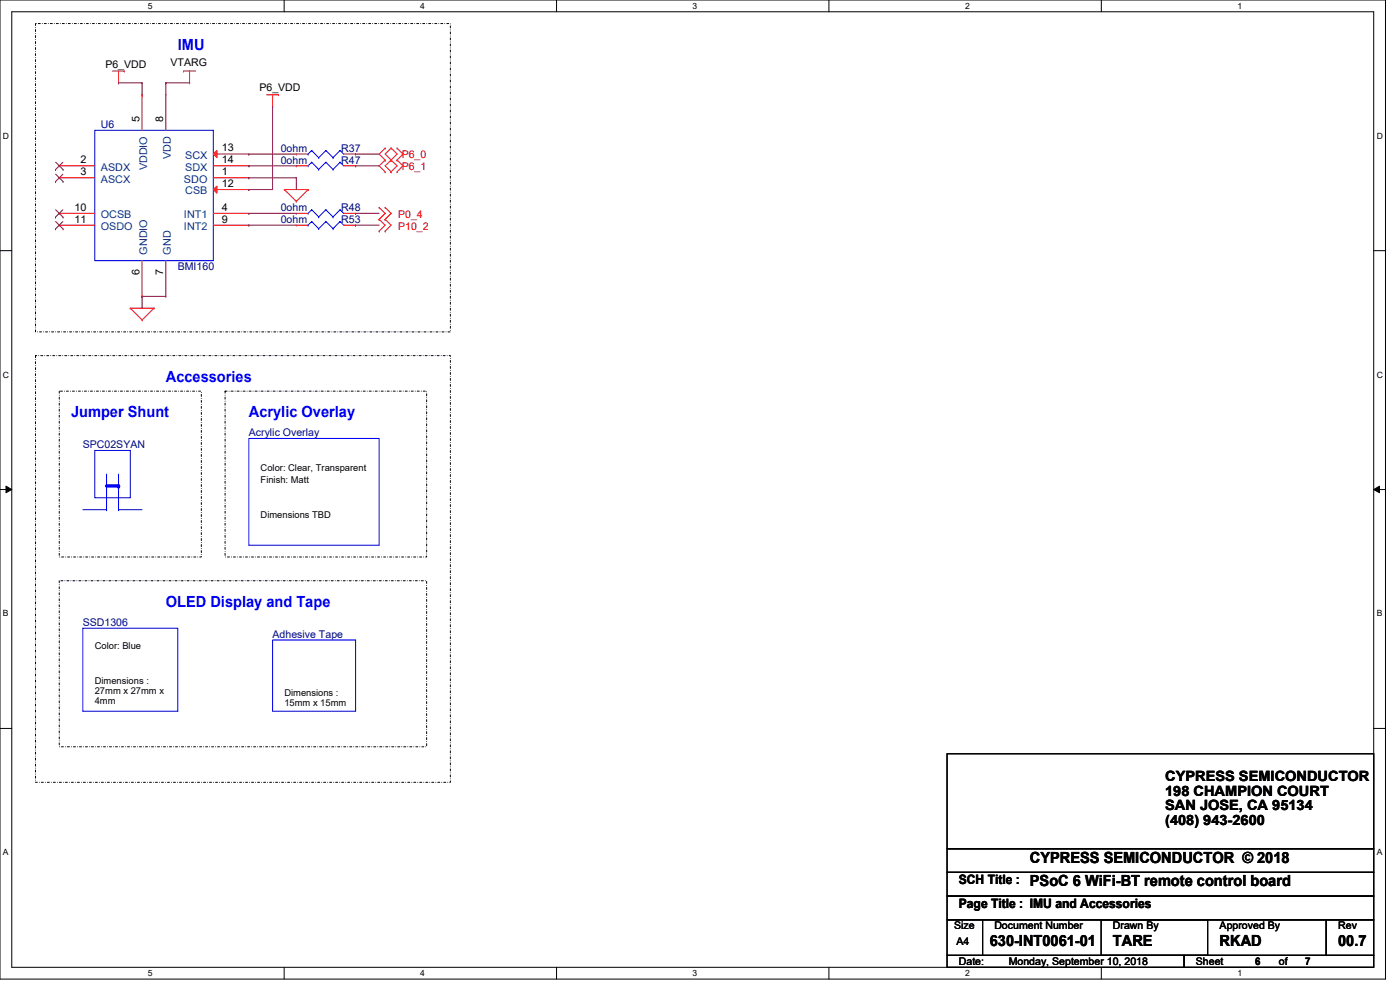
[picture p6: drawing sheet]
<svg xmlns="http://www.w3.org/2000/svg" width="297mm" height="210mm" viewBox="0 0 297 210" stroke-linecap="round" stroke-linejoin="round" font-family="sans-serif">
<path d="M0 0h293.9v207.7h-293.9zM2.5 2.5h288.9v202.7h-288.9z" fill="none" stroke="#000" stroke-width=".21"/>
<g fill="#fff">
<path d="M31.4 .3h.9v1.9h-.9z"/>
<path d="M31.4 205.4h.9v2h-.9z"/>
</g>
<path d="M60.3 0v2.5M60.3 205.2v2.5" fill="none" stroke="#000" stroke-width=".21"/>
<g fill="#fff">
<path d="M89.2 .3h.9v1.9h-.9z"/>
<path d="M89.2 205.4h.9v2h-.9z"/>
</g>
<path d="M118.1 0v2.5M118.1 205.2v2.5" fill="none" stroke="#000" stroke-width=".21"/>
<g fill="#fff">
<path d="M146.9 .3h1v1.9h-1z"/>
<path d="M146.9 205.4h1v2h-1z"/>
</g>
<path d="M175.9 0v2.5M175.9 205.2v2.5" fill="none" stroke="#000" stroke-width=".21"/>
<g fill="#fff">
<path d="M204.7 .3h1v1.9h-1z"/>
<path d="M204.7 205.4h1v2h-1z"/>
</g>
<path d="M233.6 0v2.5M233.6 205.2v2.5" fill="none" stroke="#000" stroke-width=".21"/>
<g fill="#fff">
<path d="M262.5 .3h1v1.9h-1z"/>
<path d="M262.5 205.4h1v2h-1z"/>
<path d="M.6 27.8h1.3v2h-1.3z"/>
<path d="M292.1 27.8h1.2v2h-1.2z"/>
<path d="M.6 78.5h1.3v2h-1.3z"/>
<path d="M292.1 78.5h1.2v2h-1.2z"/>
</g>
<path d="M0 53.2h2.5M291.4 53.2h2.5" fill="none" stroke="#000" stroke-width=".21"/>
<g fill="#fff">
<path d="M.6 129.2h1.2v1.9h-1.2z"/>
<path d="M292.1 129.2h1.1v1.9h-1.1z"/>
</g>
<path d="M0 103.8h2.5M1.3 103.1l1.2 .7-1.2 .7zM291.4 103.8l1.3-.7v1.4zM291.4 103.8h2.5" fill="none" stroke="#000" stroke-width=".21"/>
<path d="M1.3 103.1l1.2 .7-1.2 .7zM291.4 103.8l1.3-.7v1.4z" fill="#000"/>
<g fill="#fff">
<path d="M.6 179.8h1.2v2h-1.2z"/>
<path d="M292.1 179.8h1.1v2h-1.1z"/>
</g>
<path d="M0 154.5h2.5M200.9 159.9h90.5v20.1h-90.5zM291.4 154.5h2.5M200.9 180h90.5v5h-90.5zM200.9 185h90.5v5.1h-90.5zM200.9 195.1h7.5v7.5h-7.5zM200.9 190.1h90.5v5h-90.5zM208.4 195.1h72.9v7.5h-72.9zM233.6 195.1h22.6v7.5h-22.6zM281.3 195.1h10.1v7.5h-10.1zM200.9 202.6h50.3v2.6h-50.3zM251.2 202.6h40.2v2.6h-40.2z" fill="none" stroke="#000" stroke-width=".21"/>
<path d="M7.5 5h88v65.4h-88zM7.5 75.4h88v90.5h-88zM12.6 83h30.1v35.2h-30.1zM47.8 83h42.7v35.2h-42.7zM12.6 123.2h77.9v35.2h-77.9z" fill="none" stroke="#000" stroke-width=".21" stroke-dasharray=".4 .4 0 .4"/>
<g fill="none" stroke="#f00" stroke-width=".21">
<path d="M23.9 15.1h2.5M25.1 17.6h.1M25.1 15.1v2.5M26.4 15.1h.1M38.9 15.1h.1M38.9 15.1h2.6M40.2 17.6h.1M40.2 15.1v2.5M12.6 35.2h.1M12.6 37.7h.1M12.6 37.7h7.5M12.6 35.2h7.5"/>
<path d="M30.1 20.1h.1M30.1 20.1v7.5M35.2 20.1h.1M35.2 20.1v7.5M45.3 37.7h7.5M52.8 37.7h.1M56.6 20.1h2.5M57.8 22.6h.1M57.8 20.1v2.5M59.1 20.1h.1M62.9 32.7h.1M62.9 32.7h2.5"/>
<path d="M72.9 32.7h2.5M75.4 32.7h.1M81.7 31.4h.1M81.7 34h.1M81.7 36.4h.1M81.7 31.4l-1.3 1.3 1.3 1.3M81.7 34l-1.3 1.2 1.3 1.2M83 34h.1M83 31.4h.1M83 36.4h.1M83 31.4l-1.3 1.3 1.3 1.3M83 31.4l1.2 1.3-1.2 1.3"/>
<path d="M83 34l-1.3 1.2 1.3 1.2M83 34l1.2 1.2-1.2 1.2M84.2 31.4h.1M84.2 34h.1M84.2 36.4h.1M84.2 31.4l1.3 1.3-1.3 1.3M84.2 34l1.3 1.2-1.3 1.2M12.6 45.3h.1M12.6 47.8h.1M12.6 47.8h7.5M12.6 45.3h7.5M30.1 55.3v7.6"/>
<path d="M35.2 55.3v7.6M45.3 47.8h7.5M45.3 45.3h7.5M52.8 45.3h.1M52.8 47.8h.1M60.3 40.2h.1M60.3 40.2h5.1M60.3 40.2l2.6 2.5M62.9 42.7h.1M62.9 47.8h.1M62.9 45.3h.1M62.9 47.8h2.5"/>
<path d="M62.9 45.3h2.5M65.4 40.2h.1M65.4 40.2l-2.5 2.5M72.9 47.8h2.5M72.9 45.3h2.5M75.4 47.8h.1M75.4 45.3h.1M80.4 44h.1M80.4 46.5h.1M80.4 49h.1M80.4 44l1.3 1.3-1.3 1.2M80.4 46.5l1.3 1.3-1.3 1.2"/>
<path d="M81.7 44h.1M81.7 46.5h.1M81.7 49h.1M81.7 44l1.3 1.3-1.3 1.2M81.7 46.5l1.3 1.3-1.3 1.2M27.6 65.4h.1M27.6 65.4h5.1M27.6 65.4l2.5 2.5M30.1 67.9h.1M30.1 62.9h.1M32.7 65.4h.1M32.7 65.4l-2.6 2.5"/>
<path d="M35.2 62.9h.1"/>
</g>
<g fill="none" stroke="#00f" stroke-width=".21">
<path d="M20.1 27.6h25.2v27.7h-25.2zM65.4 32.7h.1M66.1 31.9h.1M66.1 31.9l1.5 1.5M66.1 31.9l-.7 .8M67.6 33.4h.1M69.1 31.9h.1M69.1 31.9l1.6 1.5M69.1 31.9l-1.5 1.5M70.7 33.4h.1M72.1 31.9h.1M72.1 31.9l.8 .8"/>
<path d="M72.1 31.9l-1.4 1.5M65.4 47.8h.1M65.4 45.3h.1M66.1 47h.1M66.1 44.5h.1M66.1 47l1.5 1.5M66.1 47l-.7 .8M66.1 44.5l1.5 1.5M66.1 44.5l-.7 .8M67.6 48.5h.1M67.6 46h.1M69.1 47h.1"/>
<path d="M69.1 44.5h.1M69.1 47l1.6 1.5M69.1 47l-1.5 1.5M69.1 44.5l1.6 1.5M69.1 44.5l-1.5 1.5M70.7 48.5h.1M70.7 46h.1M72.1 47h.1M72.1 44.5h.1M72.1 47l.8 .8M72.1 47l-1.4 1.5M72.1 44.5l.8 .8"/>
<path d="M72.1 44.5l-1.4 1.5M52.8 93h27.6v22.7h-27.6zM17.6 133.3h20.1v17.6h-20.1zM57.8 135.8h17.6v15.1h-17.6z"/>
</g>
<g fill="none" stroke="#804000" stroke-width=".21">
<path d="M11.8 36h.1M11.8 38.5h.1M11.8 34.4l1.6 1.6M11.8 37l1.6 1.5M13.3 34.4l-1.5 1.6M13.3 37l-1.5 1.5M13.4 36h.1M13.4 38.5h.1M11.8 46.1h.1M11.8 48.6h.1M11.8 44.5l1.6 1.6M11.8 47l1.6 1.6"/>
<path d="M13.3 44.5l-1.5 1.6M13.3 47l-1.5 1.6M13.4 46.1h.1M13.4 48.6h.1"/>
</g>
<path d="M45.3 40.2l.7-.7v1.5z" fill="#f00"/>
<path d="M45.3 40.2l.7-.7v1.5zM45.3 40.2h7.5M52.8 40.2h.1" fill="none" stroke="#f00" stroke-width=".21"/>
<path d="M45.3 32.7l.7-.8v1.5z" fill="#f00"/>
<path d="M45.3 32.7l.7-.8v1.5zM45.3 32.7h7.5M45.3 35.2h7.5M52.8 32.7h.1M52.8 35.2h.1" fill="none" stroke="#f00" stroke-width=".21"/>
<path d="M20.1 95.5h7.5v10.1h-7.5zM17.6 108.1h5M22.6 108.1h.1M22.6 100.6v7.5M25.1 108.1h.1M25.1 100.6v7.5M25.1 108.1h5" fill="none" stroke="#00f" stroke-width=".21"/>
<path d="M22.6 103.1h2.5" fill="none" stroke="#00f" stroke-width=".72"/>
<circle cx="25.1" cy="103.1" r=".36" fill="#00f"/>
<path d="M65.4 35.2h.1M66.1 34.4h.1M66.1 34.4l1.5 1.5M66.1 34.4l-.7 .8M67.6 35.9h.1M69.1 34.4h.1M69.1 34.4l1.6 1.5M69.1 34.4l-1.5 1.5M70.7 35.9h.1M72.1 34.4h.1M72.1 34.4l.8 .8M72.1 34.4l-1.4 1.5" fill="none" stroke="#00f" stroke-width=".21"/>
<path d="M62.9 35.2h.1M62.9 35.2h2.5M72.9 35.2h2.5M75.4 35.2h.1" fill="none" stroke="#f00" stroke-width=".21"/>
<g fill="none" stroke="#800040" stroke-width=".21">
<path d="M25.1 17.6h.1M25.1 17.6h5M30.1 17.6h.1M30.1 17.6v2.5M35.2 17.6h.1M35.2 17.6h5M35.2 17.6v2.5M52.8 37.7h.1M52.8 32.7h.1M52.8 35.2h.1M52.8 37.7h10.1M52.8 32.7h10.1"/>
<path d="M52.8 35.2h10.1M57.8 22.6h.1M57.8 22.6v17.6h-5M62.9 37.7h.1M62.9 37.7v2.5M75.4 32.7h.1M75.4 35.2h.1M75.4 32.7h5M75.4 35.2h5M52.8 40.2h.1M52.8 45.3h.1M52.8 47.8h.1"/>
<path d="M52.8 45.3h10.1M52.8 47.8h10.1M75.4 45.3h.1M75.4 47.8h.1M75.4 45.3h5M75.4 47.8h5M30.1 62.9h.1M30.1 62.9v2.5M30.1 62.9h5.1"/>
</g>
<g font-size="3.3" fill="#00f">
<text x="37.7" y="10.5">IMU</text>
<text x="35.2" y="80.9">Accessories</text>
<text x="15.1" y="88.5">Jumper Shunt</text>
<text x="52.8" y="88.5">Acrylic Overlay</text>
<text x="35.2" y="128.7">OLED Display and Tape</text>
</g>
<g font-size="3.3">
<text x="218.5" y="183">CYPRESS SEMICONDUCTOR © 2018</text>
<text x="218.5" y="188">PSoC 6 WiFi-BT remote control board</text>
<text x="210" y="200.6">630-INT0061-01</text>
<text x="236.1" y="200.6">TARE</text>
<text x="258.7" y="200.6">RKAD</text>
<text x="283.9" y="200.6">00.7</text>
</g>
<g font-size="3">
<text x="247.2" y="165.7">CYPRESS SEMICONDUCTOR</text>
<text x="247.2" y="168.8">198 CHAMPION COURT</text>
<text x="247.2" y="171.9">SAN JOSE, CA 95134</text>
<text x="247.2" y="175">(408) 943-2600</text>
</g>
<g font-size="2.8">
<text x="203.4" y="187.6">SCH Title :</text>
<text x="203.4" y="192.7">Page Title : IMU and Accessories</text>
</g>
<g font-size="2.2">
<text x="22.4" y="14.4">P6_VDD</text>
<text x="36.2" y="14.1">VTARG</text>
<text x="55" y="19.3">P6_VDD</text>
<text x="29.6" y="25.9" transform="rotate(-90 29.6 25.9)">5</text>
<text x="34.6" y="25.9" transform="rotate(-90 34.6 25.9)">8</text>
<text x="17.1" y="34.6">2</text>
<text x="47" y="32.1">13</text>
<text x="47" y="34.6">14</text>
<text x="17.1" y="37.2">3</text>
<text x="47" y="37.2">1</text>
<text x="47" y="39.7">12</text>
<text x="15.8" y="44.7">10</text>
<text x="15.8" y="47.2">11</text>
<text x="47" y="44.7">4</text>
<text x="47" y="47.2">9</text>
<text x="29.6" y="58.3" transform="rotate(-90 29.6 58.3)">6</text>
<text x="34.6" y="58.3" transform="rotate(-90 34.6 58.3)">7</text>
<text x="202.4" y="197.1">Size</text>
<text x="210.9" y="197.1">Document Number</text>
<text x="236.1" y="197.1">Drawn By</text>
<text x="258.7" y="197.1">Approved By</text>
<text x="283.9" y="197.1">Rev</text>
<text x="202.9" y="200.4">A4</text>
<text x="203.4" y="204.7">Date:</text>
<text x="214" y="204.7">Monday, September 10, 2018</text>
<text x="253.7" y="204.7">Sheet</text>
<text x="266.3" y="204.7">6</text>
<text x="271.3" y="204.7">of</text>
<text x="276.9" y="204.7">7</text>
</g>
<g font-size="2.2" fill="#000080">
<text x="21.4" y="27.2">U6</text>
<text x="59.6" y="32.2">0ohm</text>
<text x="59.6" y="34.7">0ohm</text>
<text x="72.4" y="32.2">R37</text>
<text x="72.4" y="34.7">R47</text>
<text x="59.6" y="47.3">0ohm</text>
<text x="59.6" y="44.7">0ohm</text>
<text x="72.4" y="47.3">R53</text>
<text x="72.4" y="44.7">R48</text>
<text x="37.7" y="57.3">BMI160</text>
<text x="17.6" y="95">SPC02SYAN</text>
<text x="52.8" y="92.5">Acrylic Overlay</text>
<text x="17.6" y="132.8">SSD1306</text>
<text x="57.8" y="135.3">Adhesive Tape</text>
</g>
<g font-size="2.2" fill="#004080">
<text x="36.2" y="33.7" transform="rotate(-90 36.2 33.7)">VDD</text>
<text x="39.3" y="33.7">SCX</text>
<text x="21.4" y="36.2">ASDX</text>
<text x="21.4" y="38.7">ASCX</text>
<text x="31.2" y="36.2" transform="rotate(-90 31.2 36.2)">VDDIO</text>
<text x="39" y="38.7">SDO</text>
<text x="39.3" y="41.2">CSB</text>
<text x="39.3" y="36.2">SDX</text>
<text x="21.4" y="46.3">OCSB</text>
<text x="39" y="46.3">INT1</text>
<text x="21.4" y="48.8">OSDO</text>
<text x="39" y="48.8">INT2</text>
<text x="31.2" y="54" transform="rotate(-90 31.2 54)">GNDIO</text>
<text x="36.2" y="54" transform="rotate(-90 36.2 54)">GND</text>
</g>
<g font-size="2.2" fill="#f00">
<text x="85.2" y="33.4">P6_0</text>
<text x="85.2" y="36">P6_1</text>
<text x="84.5" y="46.3">P0_4</text>
<text x="84.5" y="48.8">P10_2</text>
</g>
<g font-size="2">
<text x="55.3" y="99.9">Color: Clear, Transparent</text>
<text x="55.3" y="102.4">Finish: Matt</text>
<text x="55.3" y="109.9">Dimensions TBD</text>
<text x="20.1" y="137.6">Color: Blue</text>
<text x="20.1" y="145.1">Dimensions :</text>
<text x="20.1" y="147.2">27mm x 27mm x</text>
<text x="20.1" y="149.3">4mm</text>
<text x="60.3" y="147.7">Dimensions :</text>
<text x="60.3" y="149.7">15mm x 15mm</text>
</g>
<g font-size="1.8">
<text x="31.4" y="1.9">5</text>
<text x="89.2" y="1.9">4</text>
<text x="146.9" y="1.9">3</text>
<text x="204.7" y="1.9">2</text>
<text x="262.5" y="1.9">1</text>
<text x=".6" y="29.4">D</text>
<text x="292.1" y="29.4">D</text>
<text x=".6" y="80.1">C</text>
<text x="292.1" y="80.1">C</text>
<text x=".6" y="130.8">B</text>
<text x="292.1" y="130.8">B</text>
<text x=".6" y="181.4">A</text>
<text x="292.1" y="181.4">A</text>
<text x="31.4" y="207.1">5</text>
<text x="89.2" y="207.1">4</text>
<text x="146.9" y="207.1">3</text>
<text x="204.7" y="207.1">2</text>
<text x="262.5" y="207.1">1</text>
</g>
</svg>
